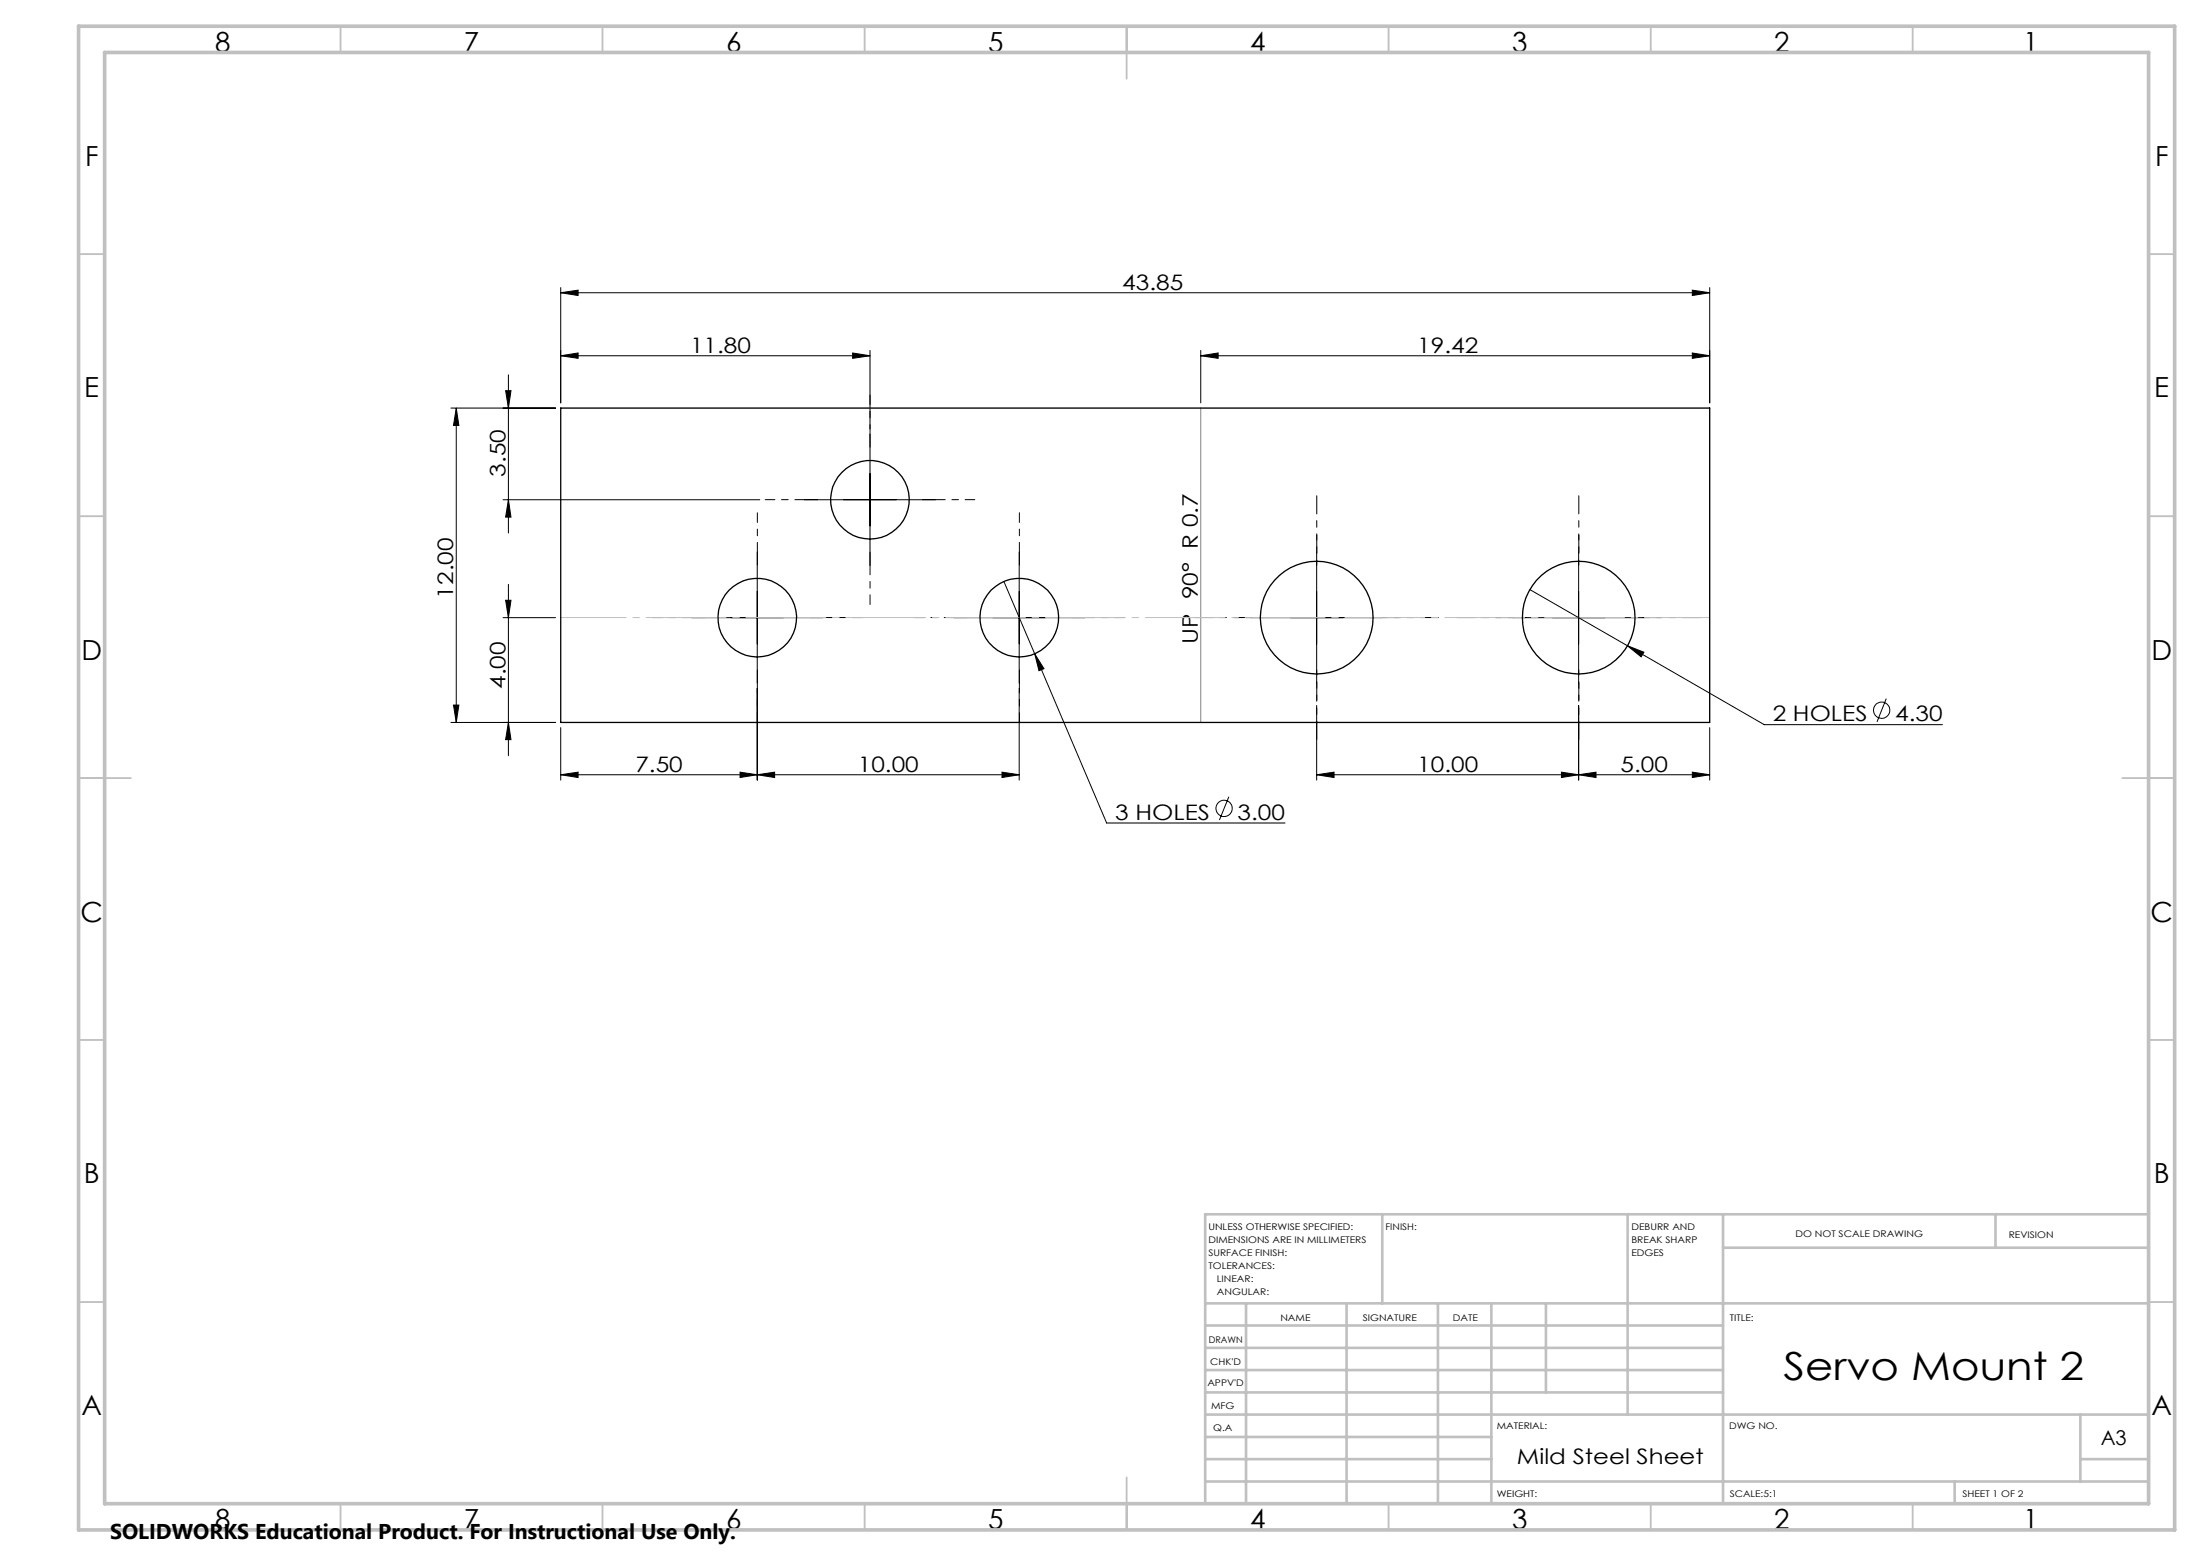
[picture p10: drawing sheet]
<svg xmlns="http://www.w3.org/2000/svg" width="420mm" height="297mm" viewBox="0 0 420 297" stroke-linecap="round" stroke-linejoin="round" font-family="sans-serif">
<g fill="none" stroke="#000" stroke-width=".19">
<path d="M107 55.9l3.3-.5v1zM107 54.9v22M107 55.9h219.2M322.9 55.4l3.3 .5-3.3 .5zM326.2 54.9v22M86 77.9h20M87.1 77.9v60M87.1 77.9l.5 3.3h-1.1zM96.5 74.6h1l-.5 3.3zM97 71.5v30.2M107 67.9l3.3-.5v1zM107 67.9h59"/>
<path d="M162.7 67.4l3.3 .5-3.3 .5zM166 66.9v15M229.1 67.9l3.3-.5v1zM229.1 67.9h97.1M229.1 66.9v10M322.9 67.4l3.3 .5-3.3 .5zM96 95.4h49M97 95.4l.5 3.3h-1zM153.5 95.4h25M166 82.9v25M96 117.9h10M96.5 114.6h1l-.5 3.3z"/>
<path d="M97 111.5v32.7M132 117.9h25M144.5 105.4v25M182 117.9h25M191.6 111l19.6 46.1h34M194.5 105.4v25M238.8 117.9h24.9M251.2 105.4v25M288.7 117.9h25.1M291.9 112.5l44.8 25.8h34M301.2 105.4v25M86 137.9h20"/>
<path d="M86.5 134.6h1.1l-.5 3.3zM97 137.9l.5 3.3h-1zM107 138.9v10M144.5 131.4v17.5M194.5 131.4v17.5M197.4 124.8l1.8 2.8-.9 .4zM251.2 134.7v14.2M301.2 134.7v14.2M310.6 123.3l3.1 1.2-.5 .9zM326.2 138.9v10M359.9 133.3l-1.7 4.5M107 147.9l3.3-.5v1z"/>
<path d="M107 147.9h87.5M141.2 147.4l3.3 .5-3.3 .5zM144.5 147.9l3.3-.5v1zM191.2 147.4l3.3 .5-3.3 .5zM234.5 152.1l-1.8 4.4M251.2 147.9l3.4-.5v1zM251.2 147.9h75M298 147.4l3.2 .5-3.2 .5zM301.2 147.9l3.4-.5v1zM322.9 147.4l3.3 .5-3.3 .5z"/>
<circle cx="359.1" cy="135.6" r="1.55"/>
<circle cx="233.6" cy="154.3" r="1.55"/>
</g>
<path d="M241.3 117.9h-5.8M251.3 107.9v-5.8M261.3 117.9h5.7M291.3 117.9h-5.8M301.3 107.9v-5.8M311.3 117.9h5.7M251.3 127.9v5.7M301.3 127.9v5.7" fill="none" stroke="#000" stroke-width=".19" stroke-dasharray="15.2 1.3 1.3 1.3" stroke-dashoffset="14.3"/>
<path d="M156 95.4h-2.5M166 85.4v-2.5M176 95.4h2.5M134.5 117.9h-2.5M144.5 107.9v-2.5M154.5 117.9h2.5M166 105.4v2.5M184.5 117.9h-2.5M194.5 107.9v-2.5M204.5 117.9h2.5M144.5 127.9v2.5M194.5 127.9v2.5" fill="none" stroke="#000" stroke-width=".19" stroke-dasharray="15.2 1.3 1.3 1.3"/>
<path d="M238.8 117.9h-10.8M251.3 105.4v-10.8M263.8 117.9h10.7M288.8 117.9h-10.8M301.3 105.4v-10.8M313.8 117.9h10.7M251.3 130.4v10.7M301.3 130.4v10.7" fill="none" stroke="#000" stroke-width=".19" stroke-dasharray="15.2 1.3 1.3 1.3" stroke-dashoffset="11.8"/>
<path d="M153.5 95.4h-7.5M166 82.9v-7.5M178.5 95.4h7.5M132 117.9h-7.5M144.5 105.4v-7.5M157 117.9h7.5M166 107.9v7.5M182 117.9h-7.5M194.5 105.4v-7.5M207 117.9h7.5M144.5 130.4v7.5M194.5 130.4v7.5" fill="none" stroke="#000" stroke-width=".19" stroke-dasharray="15.2 1.3 1.3 1.3" stroke-dashoffset="13.4"/>
<path d="M229.1 77.9v60" fill="none" stroke="#808080" stroke-width=".19"/>
<path d="M107 117.9h219.3" fill="none" stroke="#c0c0c0" stroke-width=".19" stroke-dasharray="15.2 1.3 1.3 1.3" stroke-dashoffset="2.8"/>
<g fill="none" stroke="#c0c0c0" stroke-width=".35">
<path d="M65 5v5M115 5v5M165 5v5M215 5v10M265 5v5M315 5v5M365 5v5M15 48.5h5M410 48.5h5M15 98.5h5M410 98.5h5M15 148.5h10"/>
<path d="M405 148.5h10M15 198.5h5M410 198.5h5M15 248.5h5M410 248.5h5M65 287v5M115 287v5M165 287v5M215 282v10M265 287v5M315 287v5M365 287v5"/>
</g>
<g fill="none" stroke="#c0c0c0" stroke-width=".5">
<path d="M263.8 231.8v17M310.6 231.8v38.2M328.8 231.8v55.2M328.8 238.2h81.2M380.8 231.8v6.4M410 231.8h-180v55.2M230 248.8h180M230 257.3h98.8M230 253h98.8M237.8 248.8v38.2M257 248.8v38.2M274.4 248.8v38.2"/>
<path d="M284.6 248.8v38.2M295 248.8v17M230 265.8h98.8M230 261.5h98.8M230 278.5h54.6M230 274.3h54.6M230 270h180M397 278.5h13M397 270v12.8M230 282.8h180M373 282.8v4.2"/>
</g>
<path d="M15 5h400v287h-400zM20 10h390v277h-390z" fill="none" stroke="#c0c0c0" stroke-width=".7"/>
<g fill="#000">
<path d="M107 55.9l3.3-.5v1zM322.9 55.4l3.3 .5-3.3 .5zM107 147.9l3.3-.5v1zM141.2 147.4l3.3 .5-3.3 .5zM144.5 147.9l3.3-.5v1zM191.2 147.4l3.3 .5-3.3 .5zM251.2 147.9l3.4-.5v1zM298 147.4l3.2 .5-3.2 .5z"/>
<path d="M96.5 114.6h1l-.5 3.3zM97 137.9l.5 3.3h-1z"/>
<path d="M86.5 134.6h1.1l-.5 3.3zM87.1 77.9l.5 3.3h-1.1zM97 95.4l.5 3.3h-1zM96.5 74.6h1l-.5 3.3z"/>
<path d="M197.4 124.8l.9 3.2 .9-.4zM310.6 123.3l2.6 2.1 .5-.9z"/>
<path d="M322.9 147.4l3.3 .5-3.3 .5zM301.2 147.9l3.4-.5v1zM162.7 67.4l3.3 .5-3.3 .5zM107 67.9l3.3-.5v1zM322.9 67.4l3.3 .5-3.3 .5zM229.1 67.9l3.3-.5v1z"/>
</g>
<g fill="none" stroke="#000" stroke-width=".25">
<path d="M107 77.9h219.2v60h-219.2z"/>
<circle cx="166" cy="95.4" r="7.5"/>
<circle cx="144.5" cy="117.9" r="7.5"/>
<circle cx="194.5" cy="117.9" r="7.5"/>
<circle cx="251.2" cy="117.9" r="10.8"/>
<circle cx="301.3" cy="117.9" r="10.7"/>
</g>
<text font-size="7.4" x="340.3" y="263.3">Servo Mount 2</text>
<g font-size="5.3">
<text x="41" y="9.9">8</text>
<text x="88.5" y="9.9">7</text>
<text x="138.5" y="9.9">6</text>
<text x="188.5" y="9.9">5</text>
<text x="238.5" y="9.9">4</text>
<text x="288.5" y="9.9">3</text>
<text x="338.5" y="9.9">2</text>
<text x="386" y="9.9">1</text>
<text x="16.2" y="31.7">F</text>
<text x="411.2" y="31.7">F</text>
<text x="16.1" y="75.9">E</text>
<text x="411.1" y="75.9">E</text>
<text x="15.5" y="125.9">D</text>
<text x="410.5" y="125.9">D</text>
<text x="15.4" y="175.9">C</text>
<text x="410.4" y="175.9">C</text>
<text x="16" y="225.9">B</text>
<text x="411" y="225.9">B</text>
<text x="15.5" y="270.2">A</text>
<text x="410.5" y="270.2">A</text>
<text x="41" y="291.9">8</text>
<text x="88.5" y="291.9">7</text>
<text x="138.5" y="291.9">6</text>
<text x="188.5" y="291.9">5</text>
<text x="238.5" y="291.9">4</text>
<text x="288.5" y="291.9">3</text>
<text x="338.5" y="291.9">2</text>
<text x="386" y="291.9">1</text>
</g>
<g font-size="4.1">
<text x="214.2" y="55.3">43.85</text>
<text x="131.7" y="67.3">11.80</text>
<text x="270.4" y="67.3">19.42</text>
<text x="96.4" y="91" transform="rotate(-90 96.4 91)">3.50</text>
<text x="86.5" y="114.3" transform="rotate(-90 86.5 114.3)">12.00</text>
<text x="228.6" y="122.8" transform="rotate(-90 228.6 122.8)">UP 90° R 0.7</text>
<text x="96.4" y="131.5" transform="rotate(-90 96.4 131.5)">4.00</text>
<text x="338.3" y="137.7">2 HOLES</text>
<text x="361.6" y="137.7">4.30</text>
<text x="121.2" y="147.3">7.50</text>
<text x="163.7" y="147.3">10.00</text>
<text x="270.4" y="147.3">10.00</text>
<text x="309.2" y="147.3">5.00</text>
<text x="212.8" y="156.4">3 HOLES</text>
<text x="236.2" y="156.4">3.00</text>
<text x="289.5" y="279.5">Mild Steel Sheet</text>
<text x="21" y="293.7">SOLIDWORKS Educational Product. For Instructional Use Only.</text>
</g>
<text font-size="3.9" x="400.9" y="275.8">A3</text>
<g font-size="1.7">
<text x="230.6" y="234.8">UNLESS OTHERWISE SPECIFIED:</text>
<text x="230.6" y="237.3">DIMENSIONS ARE IN MILLIMETERS</text>
<text x="230.6" y="239.8">SURFACE FINISH:</text>
<text x="264.4" y="234.8">FINISH:</text>
<text x="311.3" y="234.7">DEBURR AND</text>
<text x="311.3" y="237.2">BREAK SHARP</text>
<text x="311.3" y="239.7">EDGES</text>
<text x="342.6" y="236.2">DO NOT SCALE DRAWING</text>
<text x="383.3" y="236.4">REVISION</text>
<text x="230.6" y="242.3">TOLERANCES:</text>
<text x="232.2" y="244.8">LINEAR:</text>
<text x="232.2" y="247.3">ANGULAR:</text>
<text x="230.6" y="256.3">DRAWN</text>
<text x="244.3" y="252.2">NAME</text>
<text x="260" y="252.1">SIGNATURE</text>
<text x="277.2" y="252.1">DATE</text>
<text x="330.1" y="252.1">TITLE:</text>
<text x="230.9" y="260.5">CHK'D</text>
<text x="230.4" y="264.6">APPV'D</text>
<text x="231.1" y="269">MFG</text>
<text x="231.5" y="273.2">Q.A</text>
<text x="285.6" y="272.7">MATERIAL:</text>
<text x="330" y="272.7">DWG NO.</text>
<text x="285.6" y="285.7">WEIGHT:</text>
<text x="330.1" y="285.8">SCALE:5:1</text>
<text x="374.5" y="285.8">SHEET 1 OF 2</text>
</g>
</svg>
